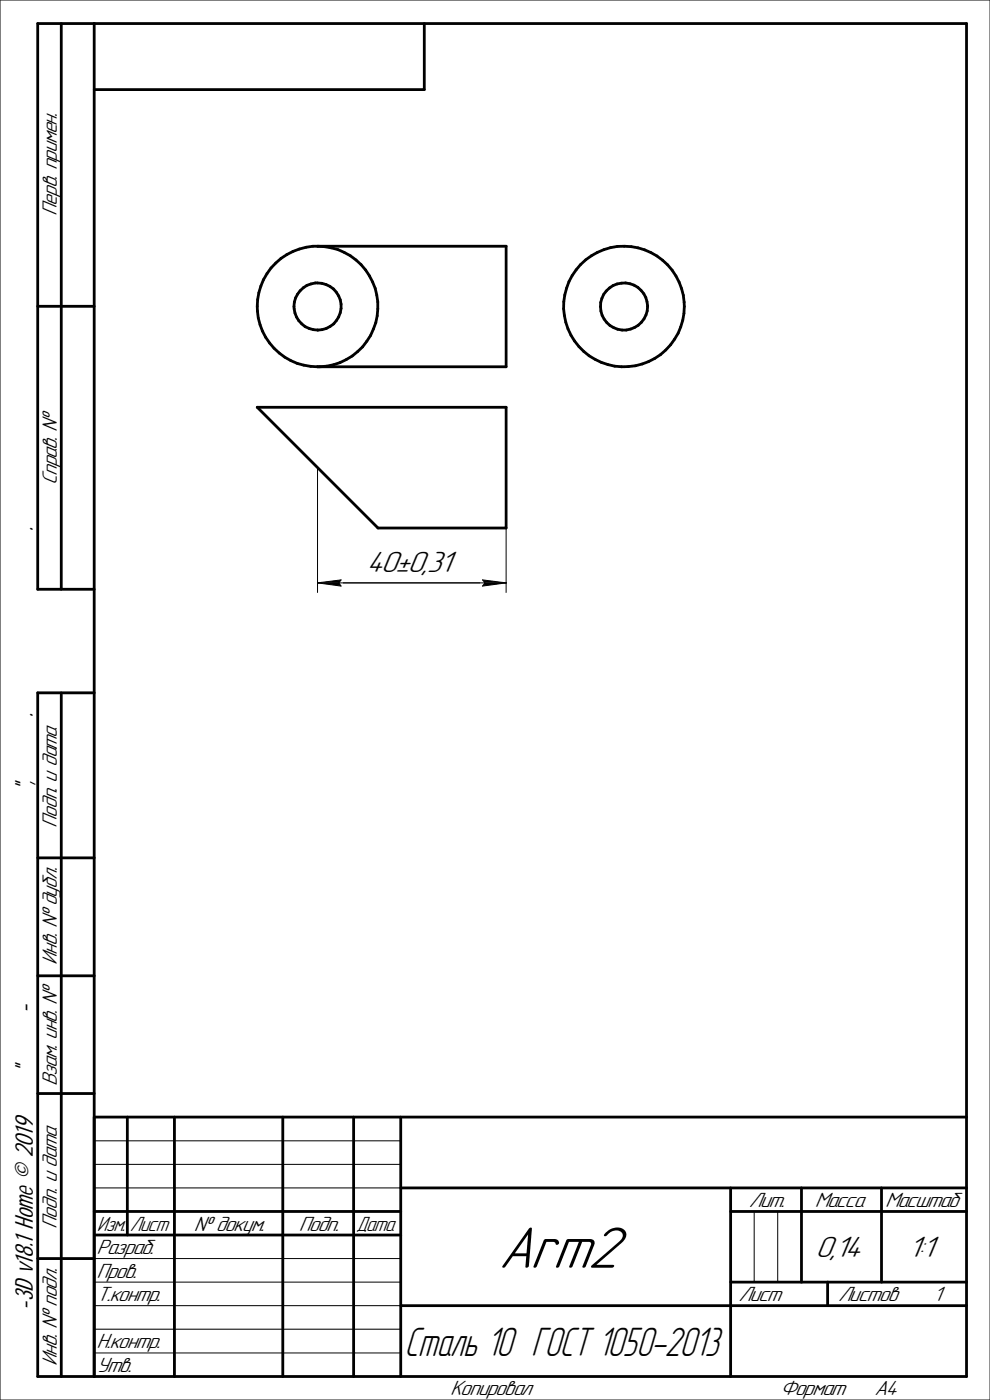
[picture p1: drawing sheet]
<svg xmlns="http://www.w3.org/2000/svg" width="210mm" height="297mm" viewBox="0 0 210 297" stroke-linecap="round" stroke-linejoin="round" font-family="sans-serif">
<g fill="none" stroke="#000" stroke-width=".59">
<path d="M58.5 55.8a13 13 0 0 1 7.9-3.6h41v25.6h-40a12.8 12.8 0 0 1-11.9-8 12.8 12.8 0 0 1 3-14zM67.4 52.2a12.8 12.8 0 0 1 12.8 12.6 12.8 12.8 0 0 1-12.4 13"/>
<circle cx="67.4" cy="65" r="5"/>
</g>
<path d="M107.4 112v13.7" fill="none" stroke="#000" stroke-width=".21"/>
<path d="M101.9 122.5h5.5v2.4h-5.5z" fill="#fff"/>
<path d="M102.4 123l5 .7-5 .6 .5-.6z" fill="none" stroke="#000" stroke-width=".21"/>
<path d="M102.4 123.7h5v.6h-5zM102.4 123.1h4.7v.6h-4.7z" fill="#000"/>
<path d="M67.4 122.5h5.5v2.4h-5.5z" fill="#fff"/>
<path d="M67.4 99.2v26.5M67.4 123.7l4.9-.7-.4 .7 .4 .6zM67.4 123.7h40" fill="none" stroke="#000" stroke-width=".21"/>
<path d="M67.4 123.7h4.9v.6h-4.9zM67.7 123.1h4.6v.6h-4.6z" fill="#000"/>
<path d="M54.6 86.4h52.8v25.6h-27.2z" fill="none" stroke="#000" stroke-width=".59"/>
<path d="M101.9 122.5h5.5v2.4h-5.5z" fill="#fff"/>
<path d="M102.4 123l5 .7-5 .6 .5-.6z" fill="none" stroke="#000" stroke-width=".21"/>
<path d="M102.4 123.7h5v.6h-5zM102.4 123.1h4.7v.6h-4.7z" fill="#000"/>
<path d="M67.4 122.5h5.5v2.4h-5.5z" fill="#fff"/>
<path d="M67.4 123.7l4.9-.7-.4 .7 .4 .6zM67.4 123.7h40" fill="none" stroke="#000" stroke-width=".21"/>
<path d="M67.4 123.7h4.9v.6h-4.9zM67.7 123.1h4.6v.6h-4.6z" fill="#000"/>
<path d="M77.7 116.6h19.3v6.1h-19.3z" fill="#fff"/>
<g fill="none" stroke="#000" stroke-width=".59">
<path d="M13 5v120M20 5v287M90 5v14h-70M8 65h12M20 125h-12v-120h197v287h-197v-145h12M13 147v145M8 182h12M8 207h12M8 232h12M20 237h185M27 237v25M37 237v55"/>
<path d="M60 237v55M75 237v55M85 237v55M20 257h65M85 252h120M155 252v40M155 257h50M170 252v20M187 252v20M8 267h12M20 262h65M85 277h120"/>
<path d="M155 272h50M175.6 272v5"/>
<circle cx="132.4" cy="65" r="5"/>
<circle cx="132.4" cy="65" r="12.8"/>
</g>
<path d="M0 0h210v297h-210zM20 247h65M20 252h65M20 242h65M160 257v15M165 257v15M20 267h65M20 272h65M20 277h65M20 282h65M20 287h65" fill="none" stroke="#000" stroke-width=".21"/>
<text font-size="13.4" x="105.8" y="268.9">Arm2</text>
<text font-size="9.1" x="85.8" y="287.6">Сталь 10 ГОСТ 1050-2013</text>
<g font-size="6.7">
<text x="77.7" y="121.4">40±0,31</text>
<text x="173" y="266.7">0,14</text>
<text x="192.7" y="266.7">1:1</text>
</g>
<text font-size="5.5" x="7" y="292" transform="rotate(-90 7 292)">КОМПАС-3D v18.1 Home © 2019 ООО &quot;АСКОН-Системы проектирования&quot;, Россия. Все права защищены.</text>
<g font-size="4.7">
<text x="12.1" y="45.8" transform="rotate(-90 12.1 45.8)">Перв. примен.</text>
<text x="12.1" y="102.9" transform="rotate(-90 12.1 102.9)">Справ. №</text>
<text x="12.1" y="175.6" transform="rotate(-90 12.1 175.6)">Подп. и дата</text>
<text x="12.1" y="204.7" transform="rotate(-90 12.1 204.7)">Инв. № дубл.</text>
<text x="12.1" y="230.4" transform="rotate(-90 12.1 230.4)">Взам. инв. №</text>
<text x="158.8" y="256.1">Лит.</text>
<text x="172.8" y="256.1">Масса</text>
<text x="187.8" y="256.1">Масштаб</text>
<text x="12.1" y="260.6" transform="rotate(-90 12.1 260.6)">Подп. и дата</text>
<text x="20.6" y="261.1">Изм.</text>
<text x="27.6" y="261.1">Лист</text>
<text x="41.1" y="261.1">№ докум.</text>
<text x="63.4" y="261.1">Подп.</text>
<text x="75.6" y="261.1">Дата</text>
<text x="20.5" y="266.1">Разраб.</text>
<text x="20.5" y="271.1">Пров.</text>
<text x="20.5" y="276.1">Т.контр.</text>
<text x="156.6" y="276.1">Лист</text>
<text x="177.8" y="276.1">Листов</text>
<text x="197.9" y="276.1">1</text>
<text x="20.5" y="286">Н.контр.</text>
<text x="12.1" y="289.7" transform="rotate(-90 12.1 289.7)">Инв. № подл.</text>
<text x="20.5" y="291">Утв.</text>
<text x="95.5" y="296">Копировал</text>
<text x="165.5" y="296">Формат</text>
<text x="185.5" y="296">A4</text>
</g>
</svg>
